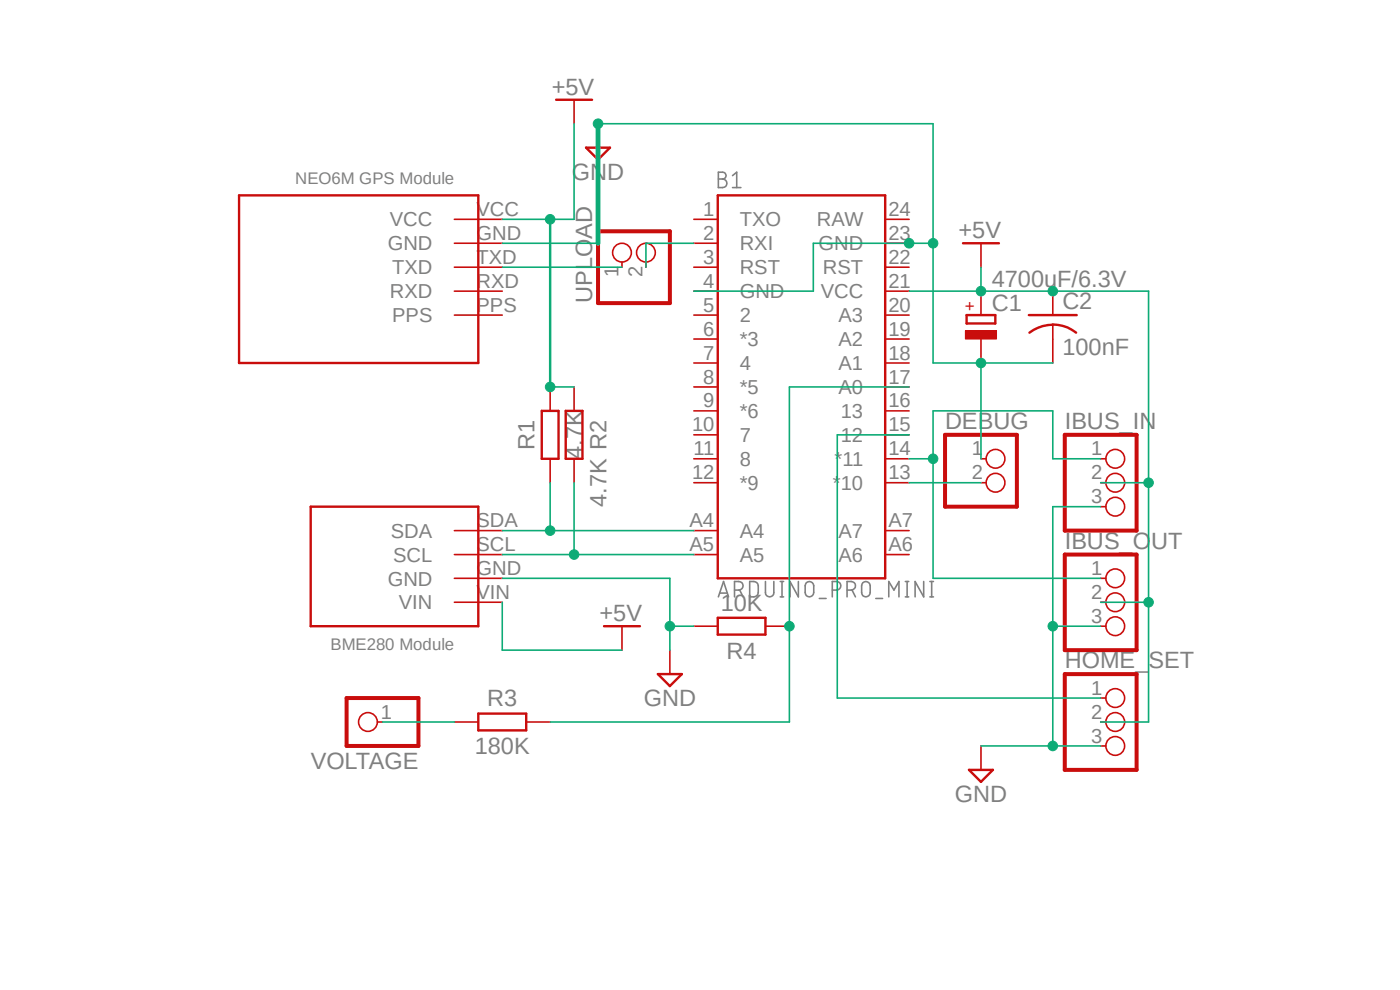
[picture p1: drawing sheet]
<svg xmlns="http://www.w3.org/2000/svg" width="297mm" height="210mm" viewBox="0 0 297 210" stroke-linecap="round" stroke-linejoin="round" font-family="sans-serif">
<path d="M50.4 15l204.7 156.4M255.1 15l-204.7 156.4" fill="none" stroke="#fff" stroke-width=".21"/>
<g fill="none" stroke="#808080" stroke-width=".34">
<path d="M152.4 36.5h.9a.72 .72 0 0 1 .8 .8 .72 .72 0 0 1-.8 .7 .91 .91 0 0 1 .9 .9 .91 .91 0 0 1-.9 .9h-.9zM152.4 38h.9M155.4 39.8h1.8M155.4 37.3l.9-.8v3.3M152.4 126.6l1.1-3.2 1.1 3.2M152.7 125.8h1.6M155.8 125.2h.9a.91 .91 0 0 0 .9-.9 .91 .91 0 0 0-.9-.9h-.9v3.2M156.9 125.2l.7 1.4M159 123.4h.9a.94 .94 0 0 1 1 .8v1.5a.94 .94 0 0 1-1 .9h-.9zM162.4 123.4v2.3a.89 .89 0 0 0 .9 .9 .89 .89 0 0 0 .9-.9v-2.3M165.5 123.4h.7M165.5 126.6h.7"/>
<path d="M165.9 123.4v3.2M169.4 123.4v3.2l-1.8-3.2v3.2M171.1 123.6a.94 .94 0 0 1 .9-.2 .94 .94 0 0 1 .6 .8v1.5a.91 .91 0 0 1-.9 .9 .91 .91 0 0 1-.9-.9v-1.5zM173.8 127h1.5M176.6 125.2h.9a.91 .91 0 0 0 .9-.9 .91 .91 0 0 0-.9-.9h-.9v3.2M179.7 125.2h.9a.91 .91 0 0 0 .9-.9 .91 .91 0 0 0-.9-.9h-.9v3.2M180.8 125.2l.7 1.4M183 123.6a.94 .94 0 0 1 1-.2 .94 .94 0 0 1 .6 .8v1.5a.91 .91 0 0 1-.9 .9 .91 .91 0 0 1-.9-.9v-1.5zM185.8 127h1.4M188.6 126.6v-3.2l1.1 1.8 1-1.8v3.2M192.1 123.4h.7M192.1 126.6h.7"/>
<path d="M192.4 123.4v3.2M196 123.4v3.2l-1.9-3.2v3.2M197.3 123.4h.7M197.3 126.6h.7M197.7 123.4v3.2"/>
</g>
<g fill="none" stroke="#c90d0c" stroke-width=".51">
<path d="M118 21.2h7.6M124.3 31.3h5.1l-2.5 2.6zM152.3 41.4h35.5v81.3h-35.5zM204.3 51.6h7.6M205.1 66.8h6.1v1.8h-6.1zM218.3 66.8h10.1M223.4 68.8a8.1 8.1 0 0 1 4.9 1.8M223.4 68.9a8.4 8.4 0 0 0-5 1.7M114.9 87.2h3.6v10.1h-3.6zM120 87.2h3.6v10.1h-3.6zM65.9 107.5h35.6v25.3h-35.6zM128.1 132.8h7.7"/>
<path d="M152.3 131.1h10.1v3.5h-10.1zM101.5 151.4h10.1v3.5h-10.1zM139.6 143h5.1l-2.6 2.5z"/>
</g>
<g fill="none" stroke="#c90d0c" stroke-width=".34">
<path d="M121.8 21.2v5M126.9 26.2v5.1M132 55.6v1.1M137 55.6v1.1M147.2 51.6h5.1M147.2 46.5h5.1M147.2 56.7h5.1M187.8 51.6h5.1M187.8 46.5h5.1M187.8 56.7h5.1M208.1 51.6v5.1M147.2 66.8h5.1"/>
<path d="M147.2 71.9h5.1M147.2 77h5.1M147.2 61.8h5.1M187.8 66.8h5.1M187.8 71.9h5.1M187.8 77h5.1M187.8 61.8h5.1M223.4 61.8v5M223.4 68.9v8.1M116.7 82.1v5.1M116.7 97.3v5.1M121.8 82.1v5.1"/>
<path d="M121.8 97.3v5.1M147.2 82.1h5.1M147.2 87.2h5.1M147.2 92.2h5.1M147.2 97.3h5.1M187.8 82.1h5.1M187.8 87.2h5.1M187.8 92.2h5.1M187.8 97.3h5.1M208.1 97.3h1.1M233.5 97.3h1.1M96.4 112.6h10.2"/>
<path d="M96.4 117.6h10.2M147.2 102.4h5.1M147.2 112.6h5.1M147.2 117.6h5.1M187.8 102.4h5.1M187.8 112.6h5.1M187.8 117.6h5.1M208.1 102.4h1.1M233.5 102.4h1.1M233.5 107.5h1.1M96.4 127.8h10.2M96.4 122.7h10.2"/>
<path d="M132 132.8v5.1M142.1 137.9v5.1M147.2 132.8h5.1M162.4 132.8h5.1M233.5 127.8h1.1M233.5 122.7h1.1M233.5 132.8h1.1M80.1 153.2h1.1M96.4 153.2h5.1M111.6 153.2h5.1M233.5 148.1h1.1M233.5 153.2h1.1"/>
<path d="M233.5 158.2h1.1"/>
<circle cx="132" cy="53.6" r="1.99"/>
<circle cx="137" cy="53.6" r="1.99"/>
<circle cx="211.2" cy="97.3" r="1.99"/>
<circle cx="236.6" cy="97.3" r="1.99"/>
<circle cx="211.2" cy="102.4" r="1.99"/>
<circle cx="236.6" cy="107.5" r="1.99"/>
<circle cx="236.6" cy="102.4" r="1.99"/>
<circle cx="236.6" cy="122.7" r="1.99"/>
<circle cx="236.6" cy="127.8" r="1.99"/>
<circle cx="236.6" cy="132.8" r="1.99"/>
<circle cx="78.1" cy="153.2" r="1.99"/>
<circle cx="236.6" cy="148.1" r="1.99"/>
<circle cx="236.6" cy="158.2" r="1.99"/>
<circle cx="236.6" cy="153.2" r="1.99"/>
</g>
<path d="M126.9 49.1h15.2v15.2h-15.2zM200.5 92.2h15.2v15.3h-15.2zM225.9 92.2h15.2v20.4h-15.2zM225.9 117.6h15.2v20.3h-15.2zM73.5 148.1h15.3v10.1h-15.3zM225.9 143h15.2v20.3h-15.2z" fill="none" stroke="#c90d0c" stroke-width=".85"/>
<path d="M204.8 70.1h6.6v1.8h-6.6z" fill-rule="evenodd" fill="#c90d0c"/>
<path d="M204.8 70.1h6.6v1.8h-6.6z" fill="none" stroke="#c90d0c" stroke-width=".21"/>
<path d="M96.4 46.5h10.2M96.4 51.6h10.2M96.4 56.7h10.2M96.4 61.8h10.2M96.4 66.8h10.2M208.1 61.8v5M208.1 71.9v5.1M208.1 158.2v5.1" fill="none" stroke="#c90d0c" stroke-width=".34"/>
<path d="M50.7 41.4h50.8v35.6h-50.8zM205.6 163.3h5.1l-2.6 2.6z" fill="none" stroke="#c90d0c" stroke-width=".51"/>
<path d="M208.1 56.7v5.1h15.3" fill="none" stroke="#0dab76" stroke-width=".34"/>
<circle cx="208.1" cy="61.8" r="1.01" fill="#0dab76"/>
<circle cx="208.1" cy="61.8" r="1.01" fill="none" stroke="#0dab76" stroke-width=".21"/>
<path d="M192.9 61.8h15.2M223.4 61.8h20.3v40.6" fill="none" stroke="#0dab76" stroke-width=".34"/>
<circle cx="223.4" cy="61.8" r="1.01" fill="#0dab76"/>
<circle cx="223.4" cy="61.8" r="1.01" fill="none" stroke="#0dab76" stroke-width=".21"/>
<path d="M233.5 102.4h10.2v50.8h-10.2M233.5 127.8h10.2" fill="none" stroke="#0dab76" stroke-width=".34"/>
<circle cx="243.7" cy="127.8" r="1.01" fill="#0dab76"/>
<circle cx="243.7" cy="127.8" r="1.01" fill="none" stroke="#0dab76" stroke-width=".21"/>
<circle cx="243.7" cy="102.4" r="1.01" fill="#0dab76"/>
<circle cx="243.7" cy="102.4" r="1.01" fill="none" stroke="#0dab76" stroke-width=".21"/>
<path d="M121.8 26.2v20.3h-15.2M116.7 82.1h5.1" fill="none" stroke="#0dab76" stroke-width=".34"/>
<path d="M116.7 46.5v35.6" fill="none" stroke="#0dab76" stroke-width=".51"/>
<circle cx="116.7" cy="46.5" r="1.01" fill="#0dab76"/>
<circle cx="116.7" cy="46.5" r="1.01" fill="none" stroke="#0dab76" stroke-width=".21"/>
<circle cx="116.7" cy="82.1" r="1.01" fill="#0dab76"/>
<circle cx="116.7" cy="82.1" r="1.01" fill="none" stroke="#0dab76" stroke-width=".21"/>
<path d="M106.6 51.6h20.3M192.9 51.6h5.1v25.4h25.4M106.6 127.8v10.1h25.4" fill="none" stroke="#0dab76" stroke-width=".34"/>
<path d="M126.9 26.2v25.4" fill="none" stroke="#0dab76" stroke-width="1"/>
<circle cx="208.1" cy="77" r="1.01" fill="#0dab76"/>
<circle cx="208.1" cy="77" r="1.01" fill="none" stroke="#0dab76" stroke-width=".21"/>
<path d="M192.9 51.6h-20.3v10.2h-25.4" fill="none" stroke="#0dab76" stroke-width=".34"/>
<circle cx="192.9" cy="51.6" r="1.01" fill="#0dab76"/>
<circle cx="192.9" cy="51.6" r="1.01" fill="none" stroke="#0dab76" stroke-width=".21"/>
<path d="M126.9 26.2h71.1v25.4M208.1 77v20.3" fill="none" stroke="#0dab76" stroke-width=".34"/>
<circle cx="198" cy="51.6" r="1.01" fill="#0dab76"/>
<circle cx="198" cy="51.6" r="1.01" fill="none" stroke="#0dab76" stroke-width=".21"/>
<circle cx="126.9" cy="26.2" r="1.01" fill="#0dab76"/>
<circle cx="126.9" cy="26.2" r="1.01" fill="none" stroke="#0dab76" stroke-width=".21"/>
<path d="M106.6 122.7h35.5v15.2M142.1 132.8h5.1" fill="none" stroke="#0dab76" stroke-width=".34"/>
<circle cx="142.1" cy="132.8" r="1.01" fill="#0dab76"/>
<circle cx="142.1" cy="132.8" r="1.01" fill="none" stroke="#0dab76" stroke-width=".21"/>
<path d="M233.5 107.5h-10.1v50.7M223.4 132.8h10.1M208.1 158.2h25.4" fill="none" stroke="#0dab76" stroke-width=".34"/>
<circle cx="223.4" cy="132.8" r="1.01" fill="#0dab76"/>
<circle cx="223.4" cy="132.8" r="1.01" fill="none" stroke="#0dab76" stroke-width=".21"/>
<circle cx="223.4" cy="158.2" r="1.01" fill="#0dab76"/>
<circle cx="223.4" cy="158.2" r="1.01" fill="none" stroke="#0dab76" stroke-width=".21"/>
<path d="M106.6 112.6h40.6M116.7 102.4v10.2" fill="none" stroke="#0dab76" stroke-width=".34"/>
<circle cx="116.7" cy="112.6" r="1.01" fill="#0dab76"/>
<circle cx="116.7" cy="112.6" r="1.01" fill="none" stroke="#0dab76" stroke-width=".21"/>
<path d="M106.6 117.6h40.6M121.8 102.4v15.2" fill="none" stroke="#0dab76" stroke-width=".34"/>
<circle cx="121.8" cy="117.6" r="1.01" fill="#0dab76"/>
<circle cx="121.8" cy="117.6" r="1.01" fill="none" stroke="#0dab76" stroke-width=".21"/>
<path d="M147.2 51.6h-10.2v5.1M192.9 97.3h5.1M233.5 97.3h-10.1v-10.1h-25.4v35.5h35.5M192.9 102.4h15.2" fill="none" stroke="#0dab76" stroke-width=".34"/>
<circle cx="198" cy="97.3" r="1.01" fill="#0dab76"/>
<circle cx="198" cy="97.3" r="1.01" fill="none" stroke="#0dab76" stroke-width=".21"/>
<path d="M192.9 92.2h-15.3v55.9h55.9M192.9 82.1h-25.4v71.1h-50.8" fill="none" stroke="#0dab76" stroke-width=".34"/>
<circle cx="167.5" cy="132.8" r="1.01" fill="#0dab76"/>
<circle cx="167.5" cy="132.8" r="1.01" fill="none" stroke="#0dab76" stroke-width=".21"/>
<path d="M106.6 56.7h25.4M81.2 153.2h15.2" fill="none" stroke="#0dab76" stroke-width=".34"/>
<g font-size="5" fill="#808080">
<text x="117.1" y="20.1">+5V</text>
<text x="121.3" y="38.2">GND</text>
<text x="203.4" y="50.6">+5V</text>
<text x="125.6" y="64.3" transform="rotate(-90 125.6 64.3)">UPLOAD</text>
<text x="210.4" y="60.8">4700uF/6.3V</text>
<text x="210.4" y="65.9">C1</text>
<text x="225.4" y="65.6">C2</text>
<text x="225.4" y="75.2">100nF</text>
<text x="113.4" y="95.4" transform="rotate(-90 113.4 95.4)">R1</text>
<text x="200.5" y="91">DEBUG</text>
<text x="225.9" y="91">IBUS_IN</text>
<text x="123.6" y="97.4" transform="rotate(-90 123.6 97.4)">4.7K</text>
<text x="128.7" y="107.5" transform="rotate(-90 128.7 107.5)">4.7K R2</text>
<text x="225.9" y="116.4">IBUS_OUT</text>
<text x="127.2" y="131.8">+5V</text>
<text x="152.9" y="129.5">10K</text>
<text x="154.1" y="139.7">R4</text>
<text x="225.9" y="141.7">HOME_SET</text>
<text x="103.4" y="149.9">R3</text>
<text x="136.6" y="149.9">GND</text>
<text x="100.7" y="160">180K</text>
<text x="65.9" y="163.1">VOLTAGE</text>
<text x="202.6" y="170.2">GND</text>
</g>
<g font-size="4.3" fill="#808080">
<text x="101.1" y="45.8">VCC</text>
<text x="149.2" y="45.8">1</text>
<text x="188.5" y="45.8">24</text>
<text x="82.3" y="53.1">GND</text>
<text x="82.7" y="48">VCC</text>
<text x="101.1" y="50.9">GND</text>
<text x="149.2" y="50.9">2</text>
<text x="156.9" y="53.1">RXI</text>
<text x="156.9" y="48">TXO</text>
<text x="173.3" y="48">RAW</text>
<text x="173.6" y="53.1">GND</text>
<text x="188.5" y="50.9">23</text>
<text x="83.2" y="58.2">TXD</text>
<text x="101.1" y="56">TXD</text>
<text x="131.2" y="58.7" transform="rotate(-90 131.2 58.7)">1</text>
<text x="136.3" y="58.7" transform="rotate(-90 136.3 58.7)">2</text>
<text x="149.2" y="56">3</text>
<text x="156.9" y="58.2">RST</text>
<text x="174.6" y="58.2">RST</text>
<text x="188.5" y="56">22</text>
<text x="82.7" y="63.3">RXD</text>
<text x="101.1" y="61">RXD</text>
<text x="149.2" y="61">4</text>
<text x="156.9" y="63.3">GND</text>
<text x="174.1" y="63.3">VCC</text>
<text x="188.5" y="61">21</text>
<text x="83.2" y="68.4">PPS</text>
<text x="101.1" y="66.1">PPS</text>
<text x="149.2" y="66.1">5</text>
<text x="149.2" y="71.2">6</text>
<text x="156.9" y="68.4">2</text>
<text x="177.9" y="68.4">A3</text>
<text x="188.5" y="71.2">19</text>
<text x="188.5" y="66.1">20</text>
<text x="149.2" y="76.3">7</text>
<text x="156.9" y="73.4">*3</text>
<text x="177.9" y="73.4">A2</text>
<text x="188.5" y="76.3">18</text>
<text x="149.2" y="81.4">8</text>
<text x="156.9" y="78.5">4</text>
<text x="156.9" y="83.6">*5</text>
<text x="177.9" y="83.6">A0</text>
<text x="177.9" y="78.5">A1</text>
<text x="188.5" y="81.4">17</text>
<text x="149.2" y="86.4">9</text>
<text x="156.9" y="88.7">*6</text>
<text x="178.4" y="88.7">13</text>
<text x="188.5" y="86.4">16</text>
<text x="146.8" y="91.5">10</text>
<text x="156.9" y="93.8">7</text>
<text x="178.4" y="93.8">12</text>
<text x="188.5" y="91.5">15</text>
<text x="146.8" y="101.7">12</text>
<text x="147.1" y="96.6">11</text>
<text x="156.9" y="98.8">8</text>
<text x="177" y="98.8">*11</text>
<text x="188.5" y="101.7">13</text>
<text x="188.5" y="96.6">14</text>
<text x="206.2" y="96.6">1</text>
<text x="206.2" y="101.7">2</text>
<text x="231.5" y="96.6">1</text>
<text x="231.5" y="101.7">2</text>
<text x="156.9" y="103.9">*9</text>
<text x="176.7" y="103.9">*10</text>
<text x="231.5" y="106.8">3</text>
<text x="101.1" y="111.8">SDA</text>
<text x="146.3" y="111.8">A4</text>
<text x="188.5" y="111.8">A7</text>
<text x="82.9" y="114.1">SDA</text>
<text x="83.4" y="119.2">SCL</text>
<text x="101.1" y="116.9">SCL</text>
<text x="146.3" y="116.9">A5</text>
<text x="156.9" y="114.1">A4</text>
<text x="156.9" y="119.2">A5</text>
<text x="177.9" y="114.1">A7</text>
<text x="177.9" y="119.2">A6</text>
<text x="188.5" y="116.9">A6</text>
<text x="82.3" y="124.2">GND</text>
<text x="101.1" y="122">GND</text>
<text x="231.5" y="122">1</text>
<text x="84.6" y="129.3">VIN</text>
<text x="101.1" y="127.1">VIN</text>
<text x="231.5" y="127.1">2</text>
<text x="231.5" y="132.2">3</text>
<text x="231.5" y="147.4">1</text>
<text x="80.8" y="152.4">1</text>
<text x="231.5" y="152.4">2</text>
<text x="231.5" y="157.5">3</text>
</g>
<g font-size="3.6" fill="#808080">
<text x="62.6" y="38.9">NEO6M GPS Module</text>
<text x="70.1" y="137.9">BME280 Module</text>
</g>
<text font-size="3.6" fill="#c90d0c" x="206.9" y="66" transform="rotate(-90 206.9 66)">+</text>
</svg>
